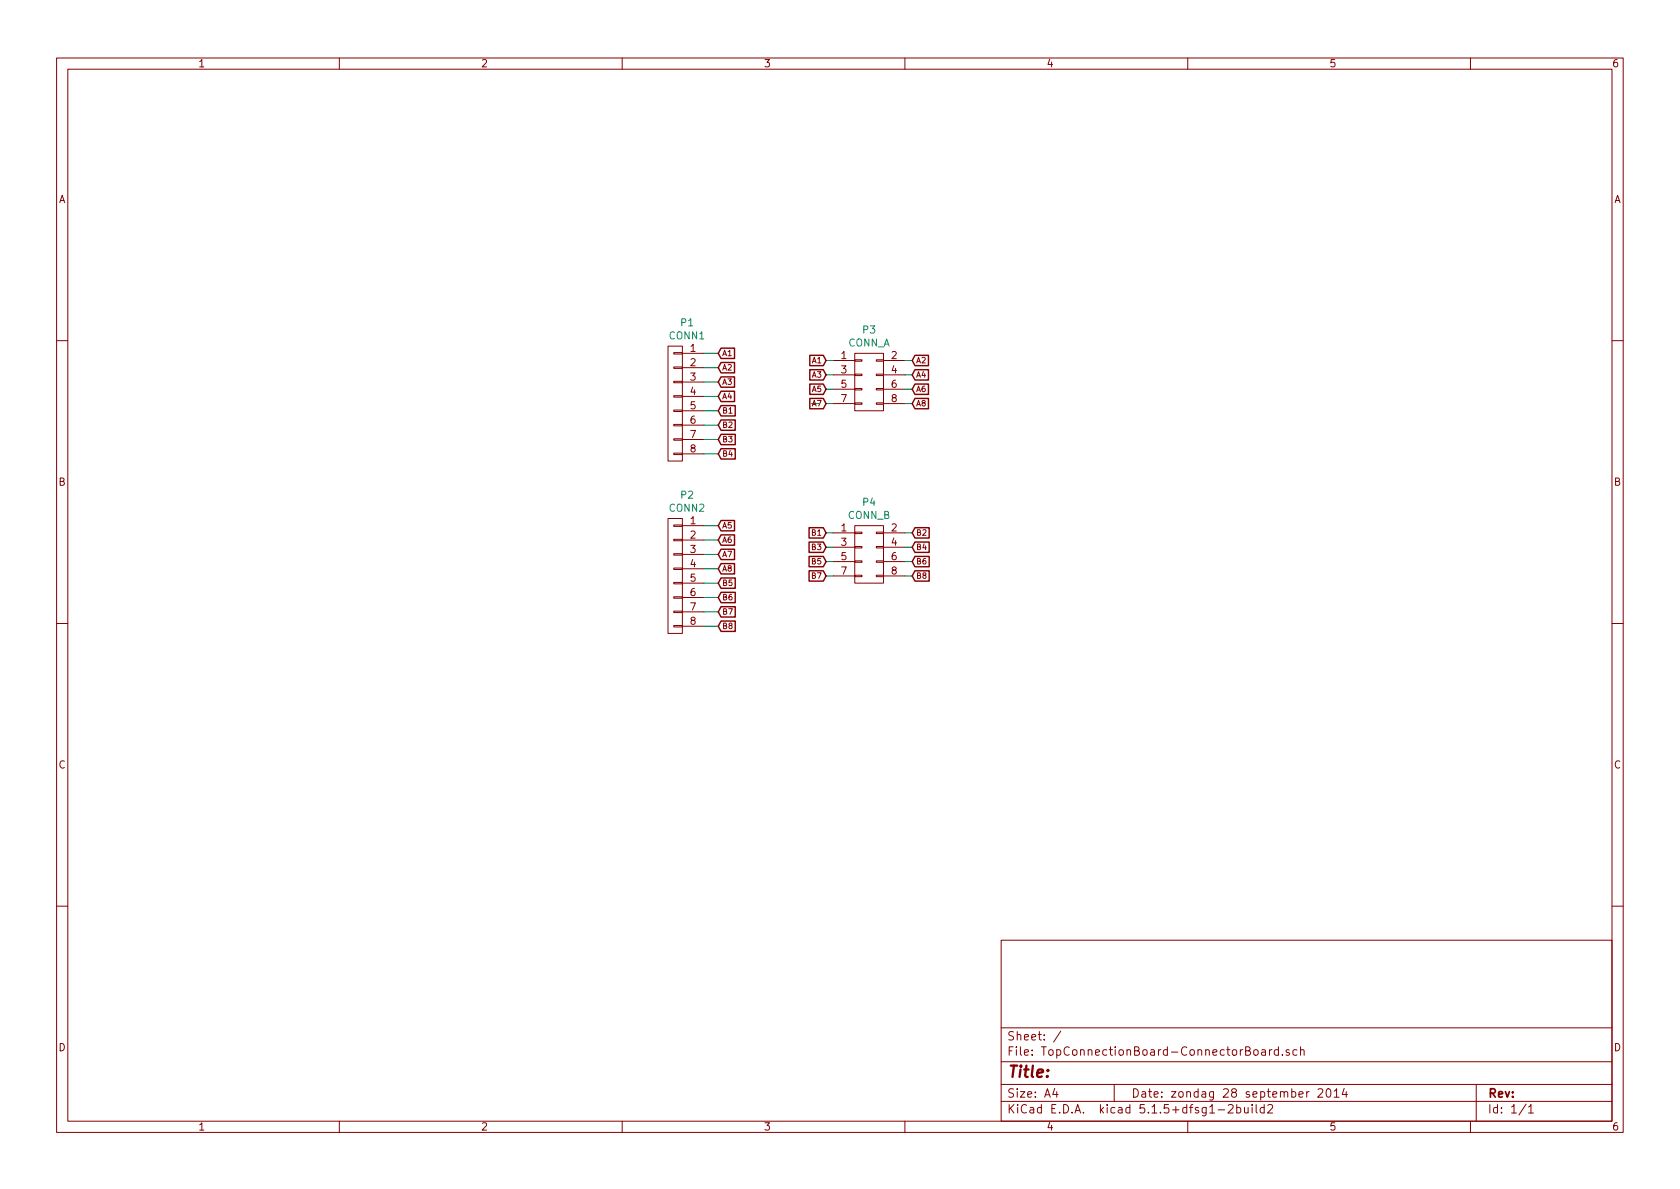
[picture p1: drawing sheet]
EESchema Schematic File Version 4
EELAYER 30 0
EELAYER END
$Descr A4 11693 8268
encoding utf-8
Sheet 1 1
Title ""
Date "zondag 28 september 2014"
Rev ""
Comp ""
Comment1 ""
Comment2 ""
Comment3 ""
Comment4 ""
$EndDescr
$Comp
L conn:CONN_01X08 P2
U 1 1
P 4700 4000
F 0 "P2" H 4617 4565 50  0000 C CNN
F 1 "CONN2" H 4617 4474 50  0000 C CNN
F 2 "TerminalBlock_RND:TerminalBlock_RND_205-00007_Pitch5.00mm" H 4700 4000 50  0001 C CNN
F 3 "" H 4700 4000 50  0001 C CNN
	1    4700 4000
	-1   0    0    -1  
$EndComp
$Comp
L conn:CONN_01X08 P1
U 1 1
P 4700 2800
F 0 "P1" H 4617 3365 50  0000 C CNN
F 1 "CONN1" H 4617 3274 50  0000 C CNN
F 2 "TerminalBlock_RND:TerminalBlock_RND_205-00007_Pitch5.00mm" H 4700 2800 50  0001 C CNN
F 3 "" H 4700 2800 50  0001 C CNN
	1    4700 2800
	-1   0    0    -1  
$EndComp
$Comp
L conn:CONN_02X04 P3
U 1 1
P 6050 2650
F 0 "P3" H 6050 3015 50  0000 C CNN
F 1 "CONN_A" H 6050 2924 50  0000 C CNN
F 2 "Connectors_Molex:Molex_Microfit3_Header_02x04_Angled_43045-080x" H 6050 1450 50  0001 C CNN
F 3 "" H 6050 1450 50  0001 C CNN
	1    6050 2650
	1    0    0    -1  
$EndComp
$Comp
L conn:CONN_02X04 P4
U 1 1
P 6050 3850
F 0 "P4" H 6050 4215 50  0000 C CNN
F 1 "CONN_B" H 6050 4124 50  0000 C CNN
F 2 "Connectors_Molex:Molex_Microfit3_Header_02x04_Angled_43045-080x" H 6050 2650 50  0001 C CNN
F 3 "" H 6050 2650 50  0001 C CNN
	1    6050 3850
	1    0    0    -1  
$EndComp
Wire Wire Line
	4900 2450 5000 2450
Wire Wire Line
	4900 2550 5000 2550
Wire Wire Line
	4900 2650 5000 2650
Text GLabel 5000 2450 2    39   Input ~ 0
A1
Text GLabel 5000 2550 2    39   Input ~ 0
A2
Text GLabel 5000 2650 2    39   Input ~ 0
A3
Wire Wire Line
	4900 2750 5000 2750
Wire Wire Line
	4900 2850 5000 2850
Wire Wire Line
	4900 2950 5000 2950
Text GLabel 5000 2750 2    39   Input ~ 0
A4
Text GLabel 5000 2850 2    39   Input ~ 0
B1
Text GLabel 5000 2950 2    39   Input ~ 0
B2
Wire Wire Line
	4900 3050 5000 3050
Wire Wire Line
	4900 3150 5000 3150
Wire Wire Line
	4900 3650 5000 3650
Text GLabel 5000 3050 2    39   Input ~ 0
B3
Text GLabel 5000 3150 2    39   Input ~ 0
B4
Text GLabel 5000 3650 2    39   Input ~ 0
A5
Wire Wire Line
	4900 3750 5000 3750
Wire Wire Line
	4900 3850 5000 3850
Wire Wire Line
	4900 3950 5000 3950
Text GLabel 5000 3750 2    39   Input ~ 0
A6
Text GLabel 5000 3850 2    39   Input ~ 0
A7
Text GLabel 5000 3950 2    39   Input ~ 0
A8
Wire Wire Line
	4900 4050 5000 4050
Text GLabel 5000 4050 2    39   Input ~ 0
B5
Wire Wire Line
	4900 4150 5000 4150
Wire Wire Line
	4900 4250 5000 4250
Wire Wire Line
	4900 4350 5000 4350
Text GLabel 5000 4150 2    39   Input ~ 0
B6
Text GLabel 5000 4250 2    39   Input ~ 0
B7
Text GLabel 5000 4350 2    39   Input ~ 0
B8
Wire Wire Line
	5800 2500 5750 2500
Wire Wire Line
	5800 2600 5750 2600
Wire Wire Line
	5800 2700 5750 2700
Wire Wire Line
	5700 2800 5650 2800
Wire Wire Line
	6300 2800 6350 2800
Wire Wire Line
	6300 2700 6350 2700
Wire Wire Line
	6300 2600 6350 2600
Wire Wire Line
	6350 2500 6300 2500
Text GLabel 5750 2500 0    39   Input ~ 0
A1
Text GLabel 6350 2500 2    39   Input ~ 0
A2
Text GLabel 5750 2600 0    39   Input ~ 0
A3
Text GLabel 6350 2600 2    39   Input ~ 0
A4
Text GLabel 5750 2700 0    39   Input ~ 0
A5
Text GLabel 6350 2700 2    39   Input ~ 0
A6
Text GLabel 5750 2800 0    39   Input ~ 0
A7
Text GLabel 5750 3700 0    39   Input ~ 0
B1
Text GLabel 6350 3700 2    39   Input ~ 0
B2
Text GLabel 5750 3800 0    39   Input ~ 0
B3
Text GLabel 6350 3800 2    39   Input ~ 0
B4
Text GLabel 5750 3900 0    39   Input ~ 0
B5
Text GLabel 6350 3900 2    39   Input ~ 0
B6
Text GLabel 5750 4000 0    39   Input ~ 0
B7
Text GLabel 6350 4000 2    39   Input ~ 0
B8
Wire Wire Line
	5750 3700 5800 3700
Wire Wire Line
	5750 3800 5800 3800
Wire Wire Line
	5750 3900 5800 3900
Wire Wire Line
	5800 4000 5750 4000
Wire Wire Line
	6300 4000 6350 4000
Wire Wire Line
	6350 3900 6300 3900
Wire Wire Line
	6300 3800 6350 3800
Wire Wire Line
	6350 3700 6300 3700
Text GLabel 6350 2800 2    39   Input ~ 0
A8
Wire Wire Line
	5750 2800 5800 2800
$EndSCHEMATC
